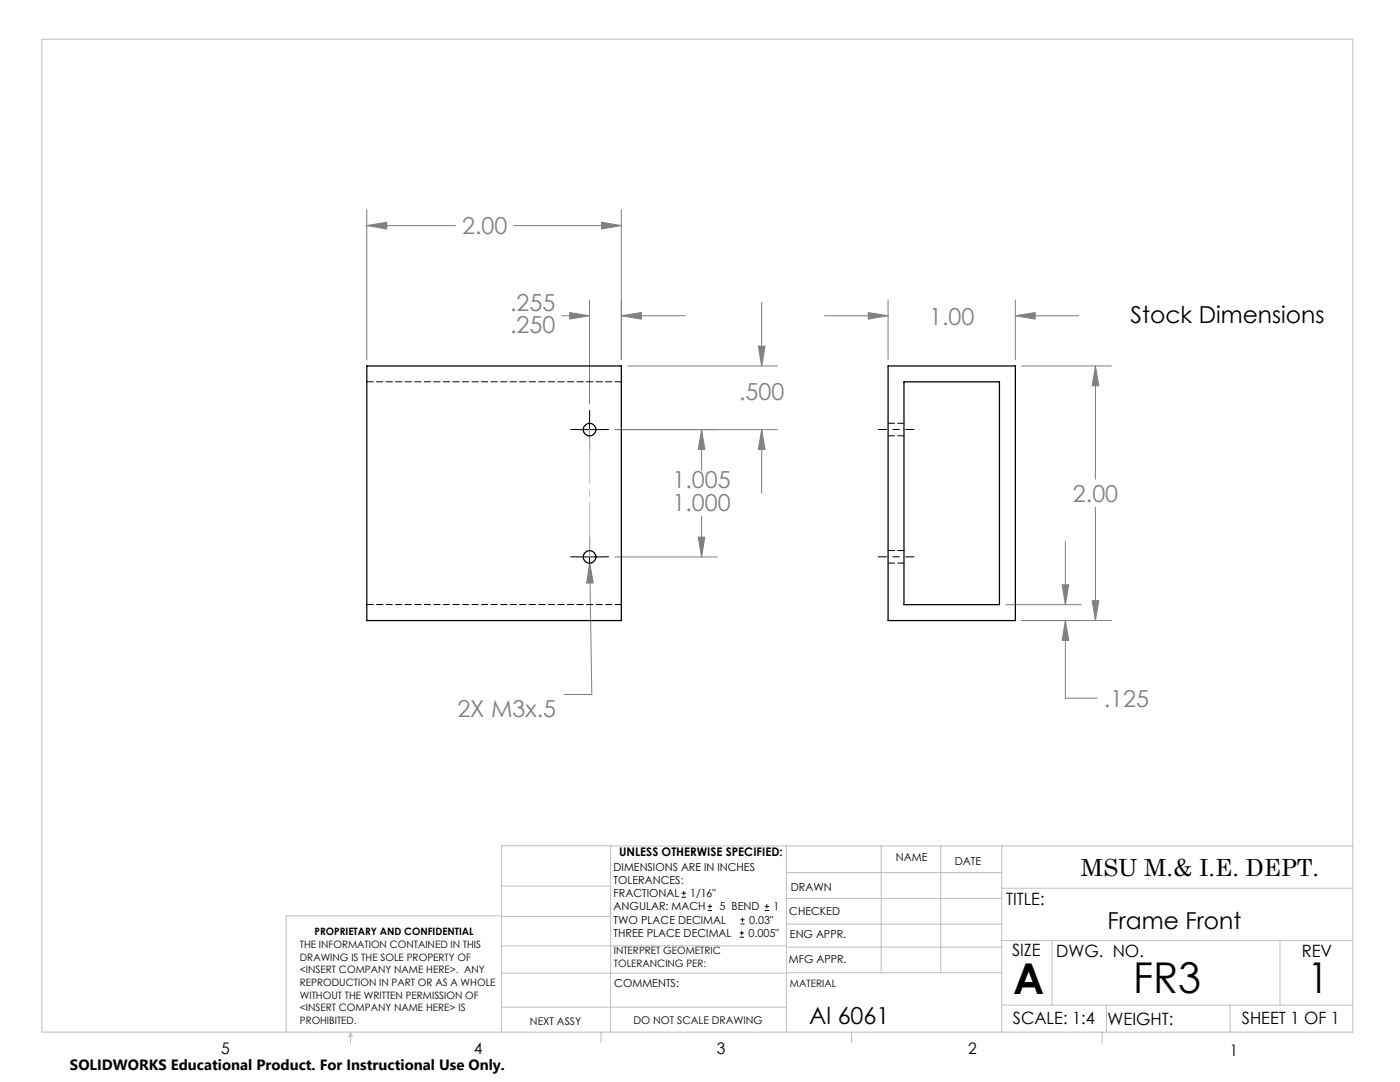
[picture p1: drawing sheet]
<svg xmlns="http://www.w3.org/2000/svg" width="279mm" height="216mm" viewBox="0 0 279 216" stroke-linecap="round" stroke-linejoin="round" font-family="sans-serif">
<g fill="none" stroke="#000" stroke-width=".2">
<path d="M115.1 85.7h5.1M117.7 83.2v5.1M115.1 111.1h5.1M117.7 108.6v5.1M136 179h.9M136 178.2h.9M136.5 177.8v.8M141.3 181.7h.8M141.3 180.9h.8M141.7 180.4v.9M147.6 187h.8M147.6 186.2h.8"/>
<path d="M147.8 184.4h.8M147.8 183.5h.8M148 185.7v.9M148.2 183.1v.8M152.6 181.7h.9M152.6 180.9h.9M153 180.4v.9"/>
</g>
<g fill="none" stroke="#808080" stroke-width=".2">
<path d="M73.2 45l4-.7v1.4zM73.2 41.8v30M73.2 45h17.7M102.6 45h21.4M117.7 59.8v20.8M120.1 44.3l3.9 .7-3.9 .7zM124 41.8v30M177.2 59.8v12M202.6 59.8v12M112.1 63h5.6M113.7 62.4l4 .6-4 .7zM124 63l4-.6v1.3z"/>
<path d="M124 63h12.7M125.3 73h29.9M151.3 69.1h1.4l-.7 3.9zM152 60.3v12.7M164.5 63h12.7M173.3 62.4l3.9 .6-3.9 .7zM202.6 63l4-.6v1.3zM202.6 63h12.7M203.9 73h17.9M218.6 73l.7 4h-1.3zM218.6 73v22.6M122.7 85.7h32.5"/>
<path d="M140 85.7l.7 4h-1.4zM140 85.7v8.2M152 85.7l.7 4h-1.4zM152 85.7v12.7M117.7 112.4l.7 3.9h-1.3zM117.7 112.4l.4 26.2h-5.5M122.7 111.1h20.5M139.3 107.2h1.4l-.7 3.9zM140 102.9v8.2M212 116.7h1.3l-.7 3.9zM212.6 107.9v12.7M218 119.9h1.3l-.7 3.9z"/>
<path d="M218.6 101.2v22.6M200.7 120.6h15.1M203.9 123.8h17.9M212.6 123.8l.7 4h-1.3zM212.6 123.8v15.5h6.4"/>
</g>
<path d="M115.1 85.7h-1.2M117.7 83.2v-1.3M117.7 88.2v1.3M120.2 85.7h1.3M115.1 111.1h-1.2M117.7 108.6v-1.3M117.7 113.6v1.3M120.2 111.1h1.3" fill="none" stroke="#000" stroke-width=".2" stroke-dasharray="15.2 1.3 1.3 1.3"/>
<path d="M182.4 85.7h-7.1M182.4 111.1h-7.1" fill="none" stroke="#000" stroke-width=".2" stroke-dasharray="15.2 1.3 1.3 1.3" stroke-dashoffset="13.6"/>
<path d="M117.7 85.7v25.4" fill="none" stroke="#c0c0c0" stroke-width=".2" stroke-dasharray="15.2 1.3 1.3 1.3" stroke-dashoffset="4.4"/>
<g fill="none" stroke="#c0c0c0" stroke-width=".2">
<path d="M8.4 7.8h261.6v198.2h-261.6zM100.1 176.8h21.7M121.8 168.8v37.2M157 168.8v37.2M157 179.3h42.9M157 174.1h42.9M175.9 168.8v25.3M187.7 168.8v25.3M199.9 177.2h70.1M199.9 168.8v37.2M270 168.8h-169.9v37.2M100.1 194.2h56.9"/>
<path d="M100.1 188.7h56.9M100.1 182.8h21.7M100.1 182.7h-43v23.3M157 194.1h42.9M157 184.4h42.9M157 189h42.9M199.9 187.7h70.1M210 187.7v12.9M255.4 187.7v12.9M70 206v2.1M70 206l.3 .8h-.7zM100.1 201h56.9"/>
<path d="M119.9 206v2.1M170 206v2.1M199.9 200.6h70.1M220 206v2.1M220.8 200.6v5.4M245.5 200.6v5.4"/>
</g>
<path d="M120.1 44.3l3.9 .7-3.9 .7zM73.2 45l4-.7v1.4zM113.7 62.4l4 .6-4 .7zM124 63l4-.6v1.3zM140 85.7l.7 4h-1.4zM139.3 107.2h1.4l-.7 3.9zM151.3 69.1h1.4l-.7 3.9zM152 85.7l.7 4h-1.4zM117.7 112.4l-.6 3.9h1.3zM202.6 63l4-.6v1.3zM173.3 62.4l3.9 .6-3.9 .7zM218 119.9h1.3l-.7 3.9zM218.6 73l.7 4h-1.3zM212 116.7h1.3l-.7 3.9zM212.6 123.8l.7 4h-1.3z" fill="#808080"/>
<g fill="none" stroke="#000" stroke-width=".25">
<path d="M73.2 73h50.8v50.8h-50.8zM177.2 73h25.4v50.8h-25.4zM180.4 76.2h19.1v44.4h-19.1z"/>
<circle cx="117.7" cy="85.7" r="1.25"/>
<circle cx="117.7" cy="111.1" r="1.25"/>
</g>
<path d="M124 76.2h-50.8M177.3 87h3.1M180.4 84.5h-3.1M177.3 112.4h3.1M180.4 109.9h-3.1M124 120.6h-50.8" fill="none" stroke="#000" stroke-width=".2" stroke-dasharray="1.3 .6"/>
<g font-size="8.5">
<text x="202.2" y="198.3">A</text>
<text x="226.1" y="198.1">FR3</text>
<text x="260.9" y="198.1">1</text>
</g>
<g font-size="4.7" fill="#808080">
<text x="92.2" y="46.8">2.00</text>
<text x="101.8" y="62">.255</text>
<text x="185.4" y="64.8">1.00</text>
<text x="101.8" y="66.5">.250</text>
<text x="147.5" y="79.8">.500</text>
<text x="134.2" y="97.4">1.005</text>
<text x="134.2" y="101.9">1.000</text>
<text x="214.1" y="100.2">2.00</text>
<text x="91.3" y="143.1">2X M3x.5</text>
<text x="220.3" y="141">.125</text>
</g>
<g font-size="4.7">
<text x="225.6" y="64.5">Stock Dimensions</text>
<text x="215.7" y="174.7">MSU M.&amp; I.E. DEPT.</text>
<text x="221" y="185.4">Frame Front</text>
<text x="161.5" y="204.4">Al 6061</text>
</g>
<g font-size="3.4">
<text x="200.8" y="180.5">TITLE:</text>
<text x="202" y="190.8">SIZE</text>
<text x="210.8" y="190.9">DWG. NO.</text>
<text x="259.8" y="191">REV</text>
<text x="202.1" y="204.4">SCALE: 1:4</text>
<text x="221" y="204.5">WEIGHT:</text>
<text x="247.8" y="204.4">SHEET 1 OF 1</text>
</g>
<g font-size="3.2">
<text x="44.2" y="210.4">5</text>
<text x="94.6" y="210.3">4</text>
<text x="143.1" y="210.4">3</text>
<text x="193.2" y="210.3">2</text>
<text x="245.4" y="210.6">1</text>
</g>
<text font-size="3" x="14" y="213.5">SOLIDWORKS Educational Product. For Instructional Use Only.</text>
<text font-size="2.4" x="123.6" y="170.8">UNLESS OTHERWISE SPECIFIED:</text>
<g font-size="2.2">
<text x="122.5" y="173.7">DIMENSIONS ARE IN INCHES</text>
<text x="178.8" y="171.8">NAME</text>
<text x="190.6" y="172.5">DATE</text>
<text x="122.5" y="176.4">TOLERANCES:</text>
<text x="122.5" y="179">FRACTIONAL</text>
<text x="137.8" y="179">1/16&quot;</text>
<text x="157.8" y="177.8">DRAWN</text>
<text x="122.5" y="184.3">TWO PLACE DECIMAL</text>
<text x="122.5" y="181.7">ANGULAR: MACH</text>
<text x="143.6" y="181.7">5 BEND</text>
<text x="149.5" y="184.3">0.03&quot;</text>
<text x="154.4" y="181.7">1</text>
<text x="157.5" y="182.5">CHECKED</text>
<text x="122.5" y="187">THREE PLACE DECIMAL</text>
<text x="149.4" y="187">0.005&quot;</text>
<text x="157.6" y="187.2">ENG APPR.</text>
<text x="122.6" y="197">COMMENTS:</text>
<text x="157.4" y="192.2">MFG APPR.</text>
</g>
<g font-size="2.1">
<text x="105.8" y="204.5">NEXT ASSY</text>
<text x="126.4" y="204.3">DO NOT SCALE DRAWING</text>
</g>
<g font-size="2">
<text x="59.8" y="189.2">THE INFORMATION CONTAINED IN THIS</text>
<text x="59.8" y="191.7">DRAWING IS THE SOLE PROPERTY OF</text>
<text x="62.8" y="186.5">PROPRIETARY AND CONFIDENTIAL</text>
<text x="122.5" y="190.4">INTERPRET GEOMETRIC</text>
<text x="59.8" y="194.2">&lt;INSERT COMPANY NAME HERE&gt;. ANY</text>
<text x="59.8" y="196.8">REPRODUCTION IN PART OR AS A WHOLE</text>
<text x="122.5" y="192.9">TOLERANCING PER:</text>
<text x="157.7" y="197">MATERIAL</text>
<text x="59.8" y="199.3">WITHOUT THE WRITTEN PERMISSION OF</text>
<text x="59.8" y="201.8">&lt;INSERT COMPANY NAME HERE&gt; IS</text>
<text x="59.8" y="204.3">PROHIBITED.</text>
</g>
</svg>
